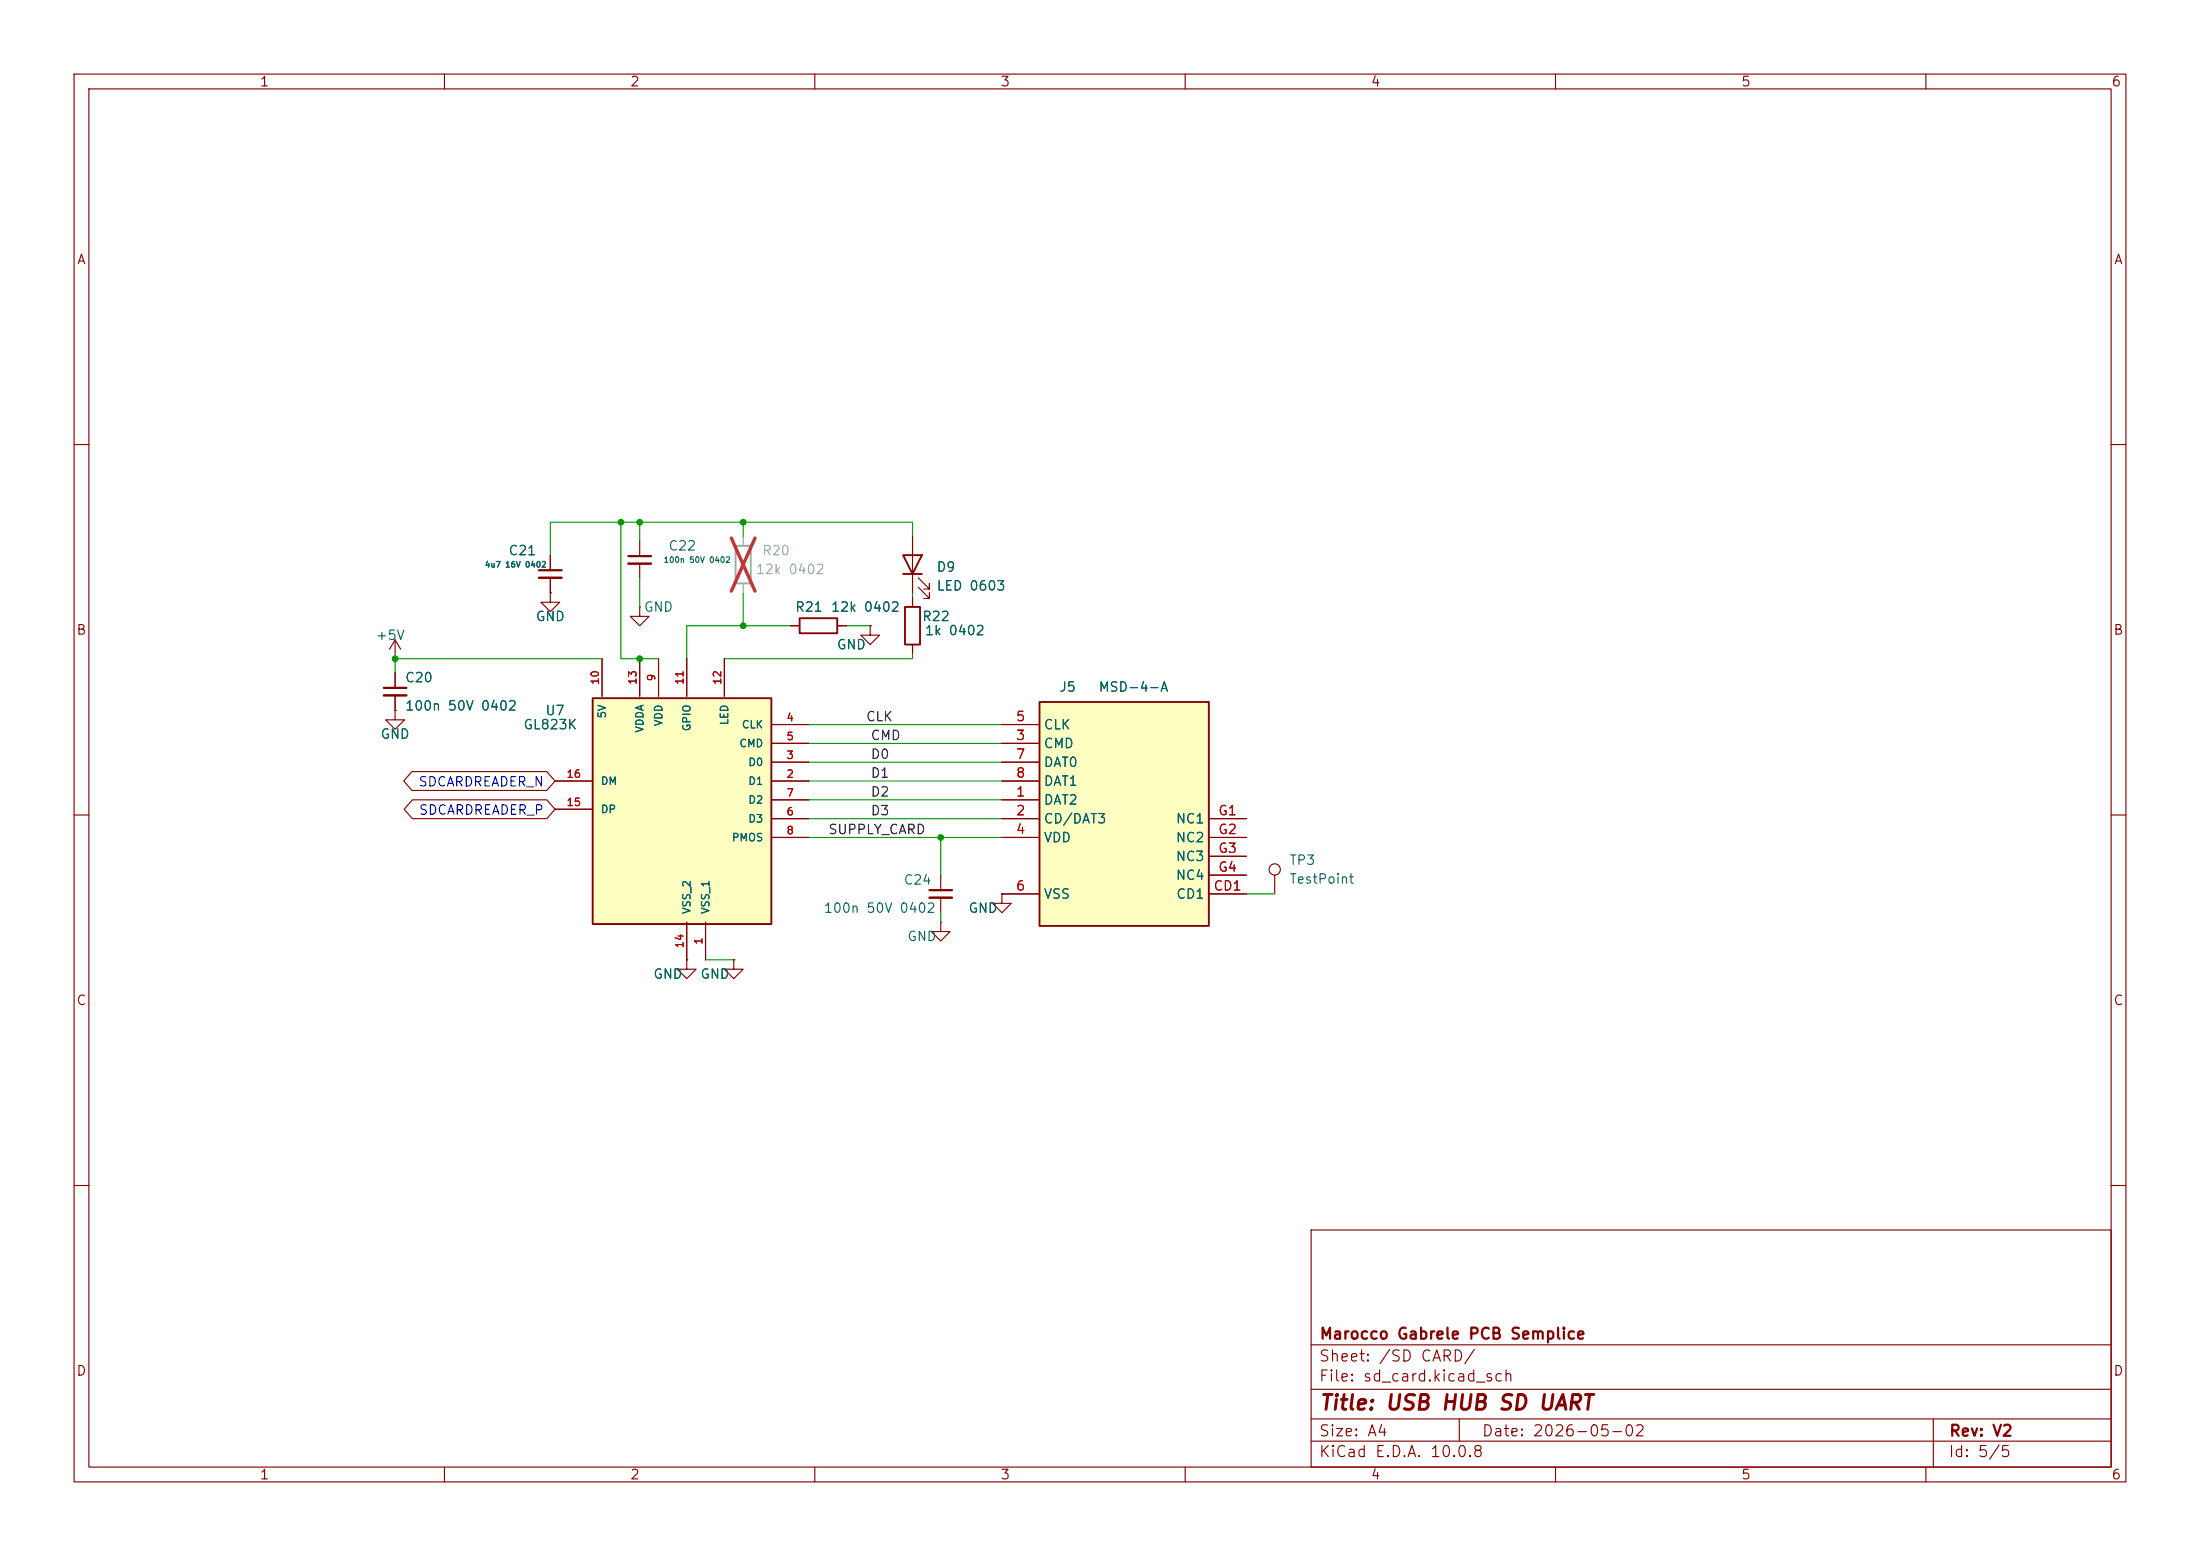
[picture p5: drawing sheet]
<svg xmlns="http://www.w3.org/2000/svg" width="297mm" height="210mm" viewBox="0 0 297 210" stroke-linecap="round" stroke-linejoin="round" font-family="sans-serif">
<g fill="none" stroke="#840000" stroke-width=".15">
<path d="M10 10h277v190h-277zM12 12h273v186h-273zM60 10v2M110 10v2M160 10v2M210 10v2M260 10v2M10 60h2M74.3 74.9v2.1M74.3 78v2M86.4 73v2.1M86.4 76.1v2"/>
<path d="M285 60h2M53.3 88.9h.1M53.3 86.4l-.7 1.2M53.3 86.4l.8 1.2M53.3 86.4v2.5M86.4 81.9v1.3h1.2l-1.2 1.3-1.3-1.3h1.3M86.4 81.9h.1M106.7 84.5h1.2M113 84.5h1.3M117.5 84.5v1.2h1.2l-1.2 1.3-1.3-1.3h1.3M117.5 84.5h.1M10 110h2"/>
<path d="M127 118.1v2M285 110h2M92.7 129.5v1.3h1.3l-1.3 1.3-1.3-1.3h1.3M92.7 129.5h.1M127 121.2v2M10 160h2M177 166h108v32h-108zM285 160h2M60 198v2M110 198v2M160 198v2M177 194.5h108"/>
<path d="M177 191.5h108M177 187.5h108M177 181.5h108M197 191.5v3M210 198v2M260 198v2M261 191.5v6.5"/>
</g>
<path d="M72.8 77h3M84.8 75.1h3.1M125.5 120.1h3" fill="none" stroke="#840000" stroke-width=".3"/>
<path d="M72.8 78h3M84.8 76.1h3.1M125.5 121.2h3" fill="none" stroke="#840000" stroke-width=".33"/>
<path d="M107.9 83.4h5.1v2.1h-5.1z" fill="none" stroke="#840000" stroke-width=".25"/>
<path d="M99.3 73.7h2v5h-2z" fill="none" stroke="#a1a1a1" stroke-width=".25"/>
<path d="M100.3 72.4v1.3M100.3 78.7v1.3" fill="none" stroke="#a1a1a1" stroke-width=".15"/>
<path d="M98.7 72.6l3.2 7.2M101.9 72.6l-3.2 7.2" fill="none" stroke="#e12e31" stroke-width=".46"/>
<path d="M80 94.2h24.1v30.5h-24.1z" fill="#ffffc2"/>
<path d="M121.9 74.9h2.6l-1.3 2.6zM121.9 77.5h2.6M80 94.2h24.1v30.5h-24.1zM122.2 81.9h2v5.1h-2z" fill="none" stroke="#840000" stroke-width=".25"/>
<g fill="none" stroke="#840000" stroke-width=".15">
<path d="M123.2 72.4v7.6M124 79.2l1.5 1.6v-.8v.8h-.8M124 78l1.5 1.5v-.8v.8h-.8M53.3 95.9v1.3h1.3l-1.3 1.2-1.2-1.2h1.2M53.3 95.9h.1M53.3 90.8v2M53.3 93.9v2M74.3 80v1.3h1.3l-1.3 1.3-1.3-1.3h1.3M74.3 80h.1M81.3 88.9v5.1M86.4 88.9v5.1M88.9 88.9v5.1"/>
<path d="M92.7 88.9v5.1M97.8 88.9v5.1M104.1 97.8h5.1M123.2 80.6v1.3M123.2 87v1.3M74.9 105.4h5.1M74.9 109.2h5.1M104.1 105.4h5.1M104.1 102.9h5.1M104.1 100.3h5.1M104.1 110.5h5.1M104.1 108h5.1"/>
<path d="M104.1 113h5.1M92.7 124.5v5M95.2 124.5v5M99.1 129.5v1.3h1.2l-1.2 1.3-1.3-1.3h1.3M99.1 129.5h.1M127 124.5v1.2h1.3l-1.3 1.3-1.3-1.3h1.3M127 124.5h.1"/>
</g>
<path d="M51.8 92.8h3.1" fill="none" stroke="#840000" stroke-width=".3"/>
<path d="M51.8 93.9h3.1" fill="none" stroke="#840000" stroke-width=".33"/>
<path d="M140.3 94.7h22.9v30.3h-22.9z" fill="#ffffc2"/>
<path d="M140.3 94.7h22.9v30.3h-22.9z" fill="none" stroke="#840000" stroke-width=".25"/>
<g fill="none" stroke="#840000" stroke-width=".15">
<path d="M74.3 74.9v2.1M74.3 78v2M123.2 72.4v2.5M123.2 77.5v2.5M53.3 95.9h.1M53.3 90.8v2M53.3 93.9v2M74.3 80h.1M81.3 88.9v5.1M86.4 88.9v5.1M88.9 88.9v5.1M92.7 88.9v5.1"/>
<path d="M97.8 88.9v5.1M104.1 97.8h5.1M106.7 84.5h1.2M113 84.5h1.3M117.5 84.5h.1M123.2 80.6v1.3M123.2 87v1.3M135.3 97.8h5M55.6 104.1h18.2l1.1 1.3-1.1 1.3h-18.2l-1.1-1.3zM55.7 107.9h18.1l1.1 1.3-1.1 1.3h-18.1l-1.1-1.3zM74.9 105.4h5.1M74.9 109.2h5.1"/>
<path d="M104.1 108h5.1M104.1 110.5h5.1M104.1 100.3h5.1M104.1 113h5.1M104.1 102.9h5.1M104.1 105.4h5.1M135.3 108h5M135.3 110.5h5M135.3 100.3h5M135.3 113h5M135.3 102.9h5M135.3 105.4h5"/>
<path d="M163.2 110.5h5.1M163.2 113h5.1M163.2 115.6h5.1M163.2 118.1h5.1M172.1 118.1v2.6M92.7 129.5h.1M92.7 124.5v5M95.2 124.5v5M99.1 129.5h.1M135.3 120.7v1.2h1.2l-1.2 1.3-1.3-1.3h1.3M135.3 120.7h.1M135.3 120.7h5"/>
<path d="M163.2 120.7h5.1"/>
<circle cx="172.1" cy="117.3" r=".76"/>
</g>
<g fill="none" stroke="#009600" stroke-width=".15">
<path d="M83.8 70.5v18.4h5.1M86.4 70.5v2.5M86.4 78.1v3.8M100.3 70.5v1.9M123.2 72.4v-1.9h-48.9v4.4M81.3 88.9h-28v1.9M100.3 80v4.5M106.7 84.5h-14v4.4M109.2 97.8h26.1M114.3 84.5h3.2M123.2 88.3v.6h-25.4M123.2 80v.6"/>
<path d="M109.2 100.3h26.1M109.2 102.9h26.1M109.2 105.4h26.1M109.2 108h26.1M109.2 110.5h26.1M109.2 113h26.1M127 113v5.1M95.2 129.5h3.9M127 123.2v1.3M168.3 120.7h3.8"/>
</g>
<g fill="#009600">
<circle cx="100.3" cy="70.5" r=".46"/>
<circle cx="86.4" cy="70.5" r=".46"/>
<circle cx="83.8" cy="70.5" r=".46"/>
<circle cx="86.4" cy="88.9" r=".46"/>
<circle cx="100.3" cy="84.5" r=".46"/>
<circle cx="53.3" cy="88.9" r=".46"/>
<circle cx="127" cy="113" r=".46"/>
</g>
<text font-size="2" fill="#840000" x="178" y="190.8">Title: USB HUB SD UART</text>
<g font-size="1.5" fill="#840000">
<text x="178" y="184.1">Sheet: /SD CARD/</text>
<text x="178" y="181.1">Marocco Gabrele PCB Semplice</text>
<text x="178" y="186.8">File: sd_card.kicad_sch</text>
<text x="178" y="197">KiCad E.D.A. 10.0.8</text>
<text x="178" y="194.2">Size: A4</text>
<text x="200" y="194.2">Date: 2026-05-02</text>
<text x="263" y="197">Id: 5/5</text>
<text x="263" y="194.2">Rev: V2</text>
</g>
<g font-size="1.3" fill="#840000">
<text x="35" y="12">1</text>
<text x="85" y="12">2</text>
<text x="135" y="12">3</text>
<text x="185" y="12">4</text>
<text x="235" y="12">5</text>
<text x="285" y="12">6</text>
<text x="10.3" y="36">A</text>
<text x="285.3" y="36">A</text>
<text x="10.2" y="86">B</text>
<text x="285.2" y="86">B</text>
<text x="10.2" y="136">C</text>
<text x="285.2" y="136">C</text>
<text x="10.2" y="186">D</text>
<text x="285.2" y="186">D</text>
<text x="35" y="200">1</text>
<text x="85" y="200">2</text>
<text x="135" y="200">3</text>
<text x="185" y="200">4</text>
<text x="235" y="200">5</text>
<text x="285" y="200">6</text>
</g>
<g font-size="1.3" fill="#006464">
<text x="68.6" y="75.3">C21</text>
<text x="90.2" y="74.6">C22</text>
<text x="126.3" y="77.5">D9</text>
<text x="86.8" y="82.9">GND</text>
<text x="107.2" y="82.9">R21</text>
<text x="112.1" y="82.9">12k 0402</text>
<text x="126.3" y="80">LED 0603</text>
<text x="50.6" y="86.7">+5V</text>
<text x="72.2" y="84.1">GND</text>
<text x="112.9" y="88">GND</text>
<text x="124.4" y="84.1">R22</text>
<text x="124.8" y="86.1">1k 0402</text>
<text x="54.6" y="92.4">C20</text>
<text x="142.9" y="93.7">J5</text>
<text x="148.2" y="93.7">MSD-4-A</text>
<text x="51.3" y="100">GND</text>
<text x="54.6" y="96.2">100n 50V 0402</text>
<text x="70.6" y="98.8">GL823K</text>
<text x="73.5" y="96.8">U7</text>
<text x="140.8" y="101.3">CMD</text>
<text x="140.8" y="98.8">CLK</text>
<text x="140.8" y="103.8">DAT0</text>
<text x="140.8" y="106.4">DAT1</text>
<text x="140.8" y="108.9">DAT2</text>
<text x="140.8" y="111.5">CD/DAT3</text>
<text x="140.8" y="114">VDD</text>
<text x="158.6" y="111.5">NC1</text>
<text x="158.6" y="114">NC2</text>
<text x="121.9" y="119.7">C24</text>
<text x="158.6" y="116.5">NC3</text>
<text x="158.6" y="119.1">NC4</text>
<text x="174" y="117">TP3</text>
<text x="174" y="119.6">TestPoint</text>
<text x="111.1" y="123.5">100n 50V 0402</text>
<text x="130.7" y="123.5">GND</text>
<text x="140.8" y="121.6">VSS</text>
<text x="158.7" y="121.6">CD1</text>
<text x="122.4" y="127.3">GND</text>
<text x="88.1" y="132.4">GND</text>
<text x="94.5" y="132.4">GND</text>
</g>
<g font-size="1.3" fill="#989898">
<text x="101.9" y="77.8">12k 0402</text>
<text x="102.8" y="75.3">R20</text>
</g>
<g font-size="1.3" fill="#0f0f0f">
<text x="116.8" y="97.7">CLK</text>
<text x="117.4" y="100.2">CMD</text>
<text x="117.4" y="102.7">D0</text>
<text x="117.4" y="105.3">D1</text>
<text x="117.4" y="107.8">D2</text>
<text x="111.7" y="112.9">SUPPLY_CARD</text>
<text x="117.4" y="110.4">D3</text>
</g>
<g font-size="1.3" fill="#a90000">
<text x="137.1" y="100.2">3</text>
<text x="137.1" y="97.7">5</text>
<text x="137.1" y="107.8">1</text>
<text x="137.1" y="102.7">7</text>
<text x="137.1" y="105.3">8</text>
<text x="137.1" y="110.4">2</text>
<text x="137.1" y="112.9">4</text>
<text x="164.4" y="110.4">G1</text>
<text x="164.4" y="112.9">G2</text>
<text x="164.4" y="115.4">G3</text>
<text x="164.4" y="118">G4</text>
<text x="137.1" y="120.5">6</text>
<text x="163.7" y="120.5">CD1</text>
</g>
<g font-size="1.3" fill="#0000c2">
<text x="56.4" y="106.5">SDCARDREADER_N</text>
<text x="56.5" y="110.3">SDCARDREADER_P</text>
</g>
<g font-size="1" fill="#a90000">
<text x="81.1" y="92.5" transform="rotate(-90 81.1 92.5)">10</text>
<text x="86.2" y="92.5" transform="rotate(-90 86.2 92.5)">13</text>
<text x="88.7" y="92" transform="rotate(-90 88.7 92)">9</text>
<text x="92.5" y="92.5" transform="rotate(-90 92.5 92.5)">11</text>
<text x="97.6" y="92.5" transform="rotate(-90 97.6 92.5)">12</text>
<text x="106.1" y="97.6">4</text>
<text x="106.1" y="100.1">5</text>
<text x="76.4" y="105.2">16</text>
<text x="106.1" y="105.2">2</text>
<text x="106.1" y="102.7">3</text>
<text x="106.1" y="107.8">7</text>
<text x="76.4" y="109">15</text>
<text x="106.1" y="110.3">6</text>
<text x="106.1" y="112.8">8</text>
<text x="92.5" y="128.1" transform="rotate(-90 92.5 128.1)">14</text>
<text x="95.1" y="127.6" transform="rotate(-90 95.1 127.6)">1</text>
</g>
<g font-size="1" fill="#006464">
<text x="82" y="97" transform="rotate(-90 82 97)">5V</text>
<text x="87.1" y="99" transform="rotate(-90 87.1 99)">VDDA</text>
<text x="89.7" y="98.1" transform="rotate(-90 89.7 98.1)">VDD</text>
<text x="93.5" y="98.8" transform="rotate(-90 93.5 98.8)">GPIO</text>
<text x="98.6" y="98" transform="rotate(-90 98.6 98)">LED</text>
<text x="99.7" y="101.1">CMD</text>
<text x="100.1" y="98.6">CLK</text>
<text x="81" y="106.2">DM</text>
<text x="100.9" y="106.2">D1</text>
<text x="100.9" y="103.6">D0</text>
<text x="81" y="110">DP</text>
<text x="98.7" y="113.8">PMOS</text>
<text x="100.9" y="111.3">D3</text>
<text x="100.9" y="108.7">D2</text>
<text x="93.5" y="123.4" transform="rotate(-90 93.5 123.4)">VSS_2</text>
<text x="96" y="123.4" transform="rotate(-90 96 123.4)">VSS_1</text>
</g>
<g font-size=".8" fill="#006464">
<text x="65.4" y="76.8">4u7 16V 0402</text>
<text x="89.5" y="76.1">100n 50V 0402</text>
</g>
</svg>
